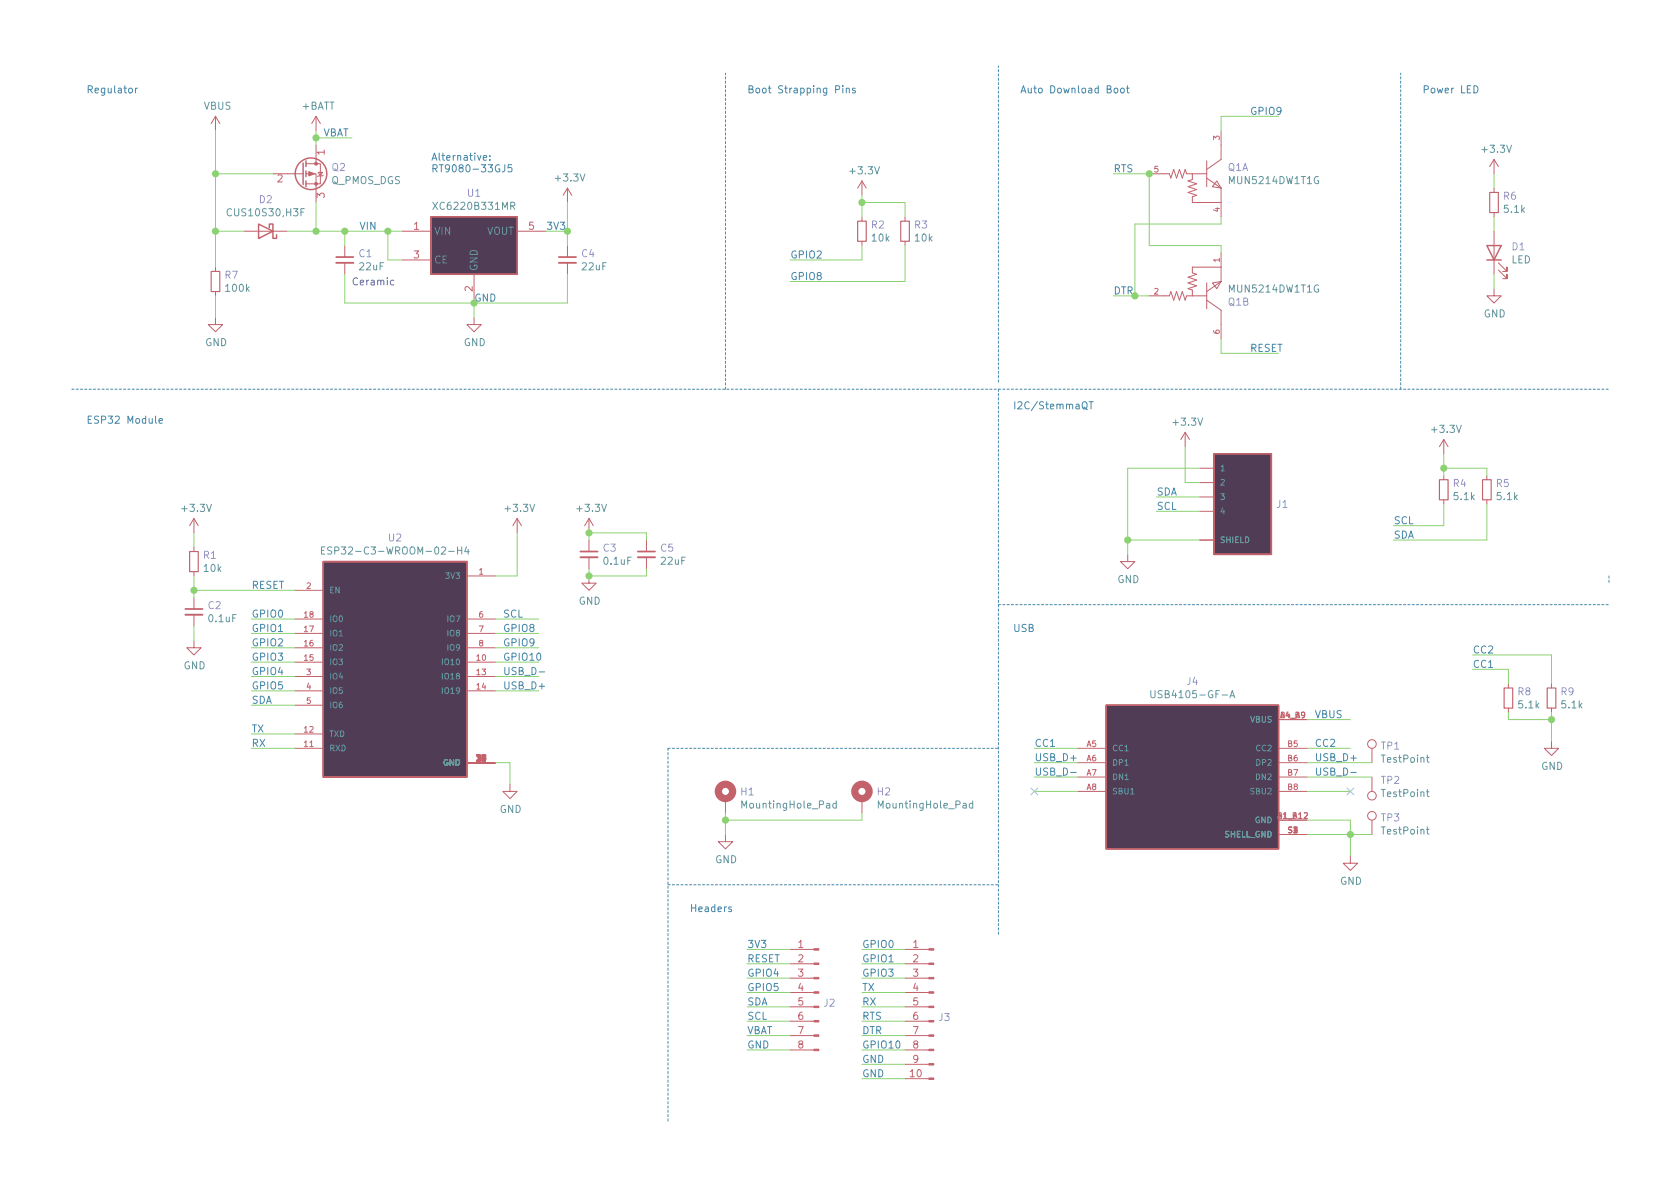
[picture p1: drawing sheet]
EESchema Schematic File Version 4
EELAYER 30 0
EELAYER END
$Descr A4 11693 8268
encoding utf-8
Sheet 1 1
Title ""
Date ""
Rev ""
Comp ""
Comment1 ""
Comment2 ""
Comment3 ""
Comment4 ""
$EndDescr
Text Label 6000 7100 0    50   ~ 0
RTS
Text Label 6000 7200 0    50   ~ 0
DTR
$Comp
L MUN5214DW1T1G:MUN5214DW1T1G Q1
U 1 1
P 8000 1200
F 0 "Q1" H 8544 1246 50  0000 L CNN
F 1 "MUN5214DW1T1G" H 8544 1155 50  0000 L CNN
F 2 "MUN5214DW1T1G:On_Semiconductor-MUN5214DW1T1G-Manufacturer_Recommended" H 8000 1800 50  0001 L CNN
F 3 "http://www.onsemi.cn/pub_link/Collateral/DTC114YD-D.PDF" H 8000 1900 50  0001 L CNN
F 4 "Manufacturer URL" H 8000 2000 50  0001 L CNN "Component Link 1 Description"
F 5 "http://www.onsemi.com/" H 8000 2100 50  0001 L CNN "Component Link 1 URL"
F 6 "Package Specification" H 8000 2200 50  0001 L CNN "Component Link 3 Description"
F 7 "http://www.onsemi.cn/pub_link/Collateral/419B-02.PDF" H 8000 2300 50  0001 L CNN "Component Link 3 URL"
F 8 "Rev. 0" H 8000 2400 50  0001 L CNN "Datasheet Version"
F 9 "0.1" H 8000 2500 50  0001 L CNN "IC Continuous A"
F 10 "Surface Mount" H 8000 2600 50  0001 L CNN "Mounting Technology"
F 11 "6-Pin Small Outline Transistor, Body 2 x 1.25 mm, Pitch 0.65 mm" H 8000 2700 50  0001 L CNN "Package Description"
F 12 "Rev. Y, 12/2012" H 8000 2800 50  0001 L CNN "Package Version"
F 13 "Tape and Reel" H 8000 2900 50  0001 L CNN "Packing"
F 14 "Dual NPN" H 8000 3000 50  0001 L CNN "Polarity"
F 15 "0.21" H 8000 3100 50  0001 L CNN "R1R2 Typ"
F 16 "50" H 8000 3200 50  0001 L CNN "VBRCEO Min V"
F 17 "Trans" H 8000 3300 50  0001 L CNN "category"
F 18 "19354431" H 8000 3400 50  0001 L CNN "ciiva ids"
F 19 "6b92e7b6701c666f" H 8000 3500 50  0001 L CNN "library id"
F 20 "On Semiconductor" H 8000 3600 50  0001 L CNN "manufacturer"
F 21 "SOT-363-6-419B-02" H 8000 3700 50  0001 L CNN "package"
F 22 "1406902812" H 8000 3800 50  0001 L CNN "release date"
F 23 "Yes" H 8000 3900 50  0001 L CNN "rohs"
F 24 "F68D58DD-61F5-44AD-A35A-27006F04D08C" H 8000 4000 50  0001 L CNN "vault revision"
F 25 "80" H 8000 4100 50  0001 L CNN "hFE Min"
F 26 "yes" H 8000 4200 50  0001 L CNN "imported"
	1    8000 1200
	1    0    0    -1  
$EndComp
Wire Wire Line
	8000 1200 8000 1700
Wire Wire Line
	8000 1700 8500 1700
Wire Wire Line
	8500 1700 8500 1750
Wire Wire Line
	8000 1200 7750 1200
Connection ~ 8000 1200
Wire Wire Line
	8000 2050 7900 2050
Wire Wire Line
	7900 2050 7900 1550
Wire Wire Line
	7900 1550 8500 1550
Wire Wire Line
	8500 1550 8500 1500
Connection ~ 7900 2050
Wire Wire Line
	7900 2050 7750 2050
Wire Wire Line
	8500 800  8900 800 
Wire Wire Line
	8500 800  8500 900 
Wire Wire Line
	8500 2350 8500 2450
Wire Wire Line
	8500 2450 8900 2450
Text Label 8700 2450 0    50   ~ 0
RESET
Text Label 8700 800  0    50   ~ 0
GPIO9
Text Label 7750 1200 0    50   ~ 0
RTS
Text Label 7750 2050 0    50   ~ 0
DTR
$Comp
L Device:C_Small C4
U 1 1
P 3950 1800
F 0 "C4" H 4042 1846 50  0000 L CNN
F 1 "22uF" H 4042 1755 50  0000 L CNN
F 2 "Capacitor_SMD:C_0805_2012Metric_Pad1.18x1.45mm_HandSolder" H 3950 1800 50  0001 C CNN
F 3 "~" H 3950 1800 50  0001 C CNN
	1    3950 1800
	1    0    0    -1  
$EndComp
Wire Wire Line
	2400 1700 2400 1600
Wire Wire Line
	3800 1600 3950 1600
Wire Wire Line
	3950 1600 3950 1700
Wire Wire Line
	2800 1800 2700 1800
Wire Wire Line
	2700 1800 2700 1600
Connection ~ 2700 1600
Wire Wire Line
	2700 1600 2800 1600
$Comp
L power:GND #PWR0103
U 1 1
P 3300 2200
F 0 "#PWR0103" H 3300 1950 50  0001 C CNN
F 1 "GND" H 3305 2027 50  0000 C CNN
F 2 "" H 3300 2200 50  0001 C CNN
F 3 "" H 3300 2200 50  0001 C CNN
	1    3300 2200
	1    0    0    -1  
$EndComp
Wire Wire Line
	3300 2100 3950 2100
Wire Wire Line
	3950 2100 3950 1900
Wire Wire Line
	3300 2100 3300 2200
Connection ~ 3300 2100
Wire Wire Line
	3300 2100 2400 2100
Wire Wire Line
	2400 2100 2400 1900
Wire Wire Line
	2200 1600 2400 1600
Connection ~ 2400 1600
$Comp
L power:+3.3V #PWR0105
U 1 1
P 3950 1400
F 0 "#PWR0105" H 3950 1250 50  0001 C CNN
F 1 "+3.3V" H 3965 1573 50  0000 C CNN
F 2 "" H 3950 1400 50  0001 C CNN
F 3 "" H 3950 1400 50  0001 C CNN
	1    3950 1400
	1    0    0    -1  
$EndComp
Wire Wire Line
	3950 1600 3950 1400
Connection ~ 3950 1600
Text Label 6000 7000 0    50   ~ 0
RX
Text Label 6000 6900 0    50   ~ 0
TX
Text Label 1750 4500 0    50   ~ 0
GPIO2
Wire Wire Line
	1750 4500 2050 4500
Wire Wire Line
	3450 4400 3750 4400
$Comp
L ESP32-C3-WROOM-02-H4:ESP32-C3-WROOM-02-H4 U2
U 1 1
P 2750 4700
F 0 "U2" H 2750 5667 50  0000 C CNN
F 1 "ESP32-C3-WROOM-02-H4" H 2750 5576 50  0000 C CNN
F 2 "MODULE_ESP32-C3-WROOM-02-H4" H 2750 4700 50  0001 L BNN
F 3 "" H 2750 4700 50  0001 L BNN
F 4 "Espressif" H 2750 4700 50  0001 L BNN "MANUFACTURER"
F 5 "Manufacturer Recommendations" H 2750 4700 50  0001 L BNN "STANDARD"
F 6 "3.35 mm" H 2750 4700 50  0001 L BNN "MAXIMUM_PACKAGE_HEIGHT"
F 7 "V1.0" H 2750 4700 50  0001 L BNN "PARTREV"
	1    2750 4700
	1    0    0    -1  
$EndComp
Text Label 3500 4400 0    50   ~ 0
GPIO8
Text Label 5500 1800 0    50   ~ 0
GPIO2
Text Label 5500 1950 0    50   ~ 0
GPIO8
$Comp
L Device:R_Small R2
U 1 1
P 6000 1600
F 0 "R2" H 6059 1646 50  0000 L CNN
F 1 "10k" H 6059 1555 50  0000 L CNN
F 2 "Resistor_SMD:R_0603_1608Metric_Pad0.98x0.95mm_HandSolder" H 6000 1600 50  0001 C CNN
F 3 "~" H 6000 1600 50  0001 C CNN
	1    6000 1600
	1    0    0    -1  
$EndComp
$Comp
L Device:R_Small R3
U 1 1
P 6300 1600
F 0 "R3" H 6359 1646 50  0000 L CNN
F 1 "10k" H 6359 1555 50  0000 L CNN
F 2 "Resistor_SMD:R_0603_1608Metric_Pad0.98x0.95mm_HandSolder" H 6300 1600 50  0001 C CNN
F 3 "~" H 6300 1600 50  0001 C CNN
	1    6300 1600
	1    0    0    -1  
$EndComp
$Comp
L power:+3.3V #PWR0101
U 1 1
P 6000 1350
F 0 "#PWR0101" H 6000 1200 50  0001 C CNN
F 1 "+3.3V" H 6015 1523 50  0000 C CNN
F 2 "" H 6000 1350 50  0001 C CNN
F 3 "" H 6000 1350 50  0001 C CNN
	1    6000 1350
	1    0    0    -1  
$EndComp
Wire Wire Line
	6000 1800 6000 1700
Wire Wire Line
	5500 1800 6000 1800
Wire Wire Line
	6000 1500 6000 1400
Wire Wire Line
	6300 1950 6300 1700
Wire Wire Line
	5500 1950 6300 1950
Wire Wire Line
	6300 1500 6300 1400
Wire Wire Line
	6300 1400 6000 1400
Connection ~ 6000 1400
Wire Wire Line
	6000 1400 6000 1350
$Comp
L power:GND #PWR0102
U 1 1
P 3550 5450
F 0 "#PWR0102" H 3550 5200 50  0001 C CNN
F 1 "GND" H 3555 5277 50  0000 C CNN
F 2 "" H 3550 5450 50  0001 C CNN
F 3 "" H 3550 5450 50  0001 C CNN
	1    3550 5450
	1    0    0    -1  
$EndComp
Wire Wire Line
	3450 5300 3550 5300
Wire Wire Line
	3550 5300 3550 5450
Wire Wire Line
	3450 4500 3750 4500
Text Label 3500 4500 0    50   ~ 0
GPIO9
$Comp
L Device:C_Small C2
U 1 1
P 1350 4250
F 0 "C2" H 1442 4296 50  0000 L CNN
F 1 "0.1uF" H 1442 4205 50  0000 L CNN
F 2 "Capacitor_SMD:C_0603_1608Metric_Pad1.08x0.95mm_HandSolder" H 1350 4250 50  0001 C CNN
F 3 "~" H 1350 4250 50  0001 C CNN
	1    1350 4250
	1    0    0    -1  
$EndComp
Wire Wire Line
	2050 4100 1350 4100
Wire Wire Line
	1350 4100 1350 4150
$Comp
L power:GND #PWR0104
U 1 1
P 1350 4450
F 0 "#PWR0104" H 1350 4200 50  0001 C CNN
F 1 "GND" H 1355 4277 50  0000 C CNN
F 2 "" H 1350 4450 50  0001 C CNN
F 3 "" H 1350 4450 50  0001 C CNN
	1    1350 4450
	1    0    0    -1  
$EndComp
Wire Wire Line
	1350 4350 1350 4450
Text Label 1750 4100 0    50   ~ 0
RESET
$Comp
L power:+3.3V #PWR0106
U 1 1
P 1350 3700
F 0 "#PWR0106" H 1350 3550 50  0001 C CNN
F 1 "+3.3V" H 1365 3873 50  0000 C CNN
F 2 "" H 1350 3700 50  0001 C CNN
F 3 "" H 1350 3700 50  0001 C CNN
	1    1350 3700
	1    0    0    -1  
$EndComp
$Comp
L Device:R_Small R1
U 1 1
P 1350 3900
F 0 "R1" H 1409 3946 50  0000 L CNN
F 1 "10k" H 1409 3855 50  0000 L CNN
F 2 "Resistor_SMD:R_0603_1608Metric_Pad0.98x0.95mm_HandSolder" H 1350 3900 50  0001 C CNN
F 3 "~" H 1350 3900 50  0001 C CNN
	1    1350 3900
	1    0    0    -1  
$EndComp
Wire Wire Line
	1350 4000 1350 4100
Connection ~ 1350 4100
Wire Wire Line
	1350 3800 1350 3700
$Comp
L power:+3.3V #PWR0107
U 1 1
P 3600 3700
F 0 "#PWR0107" H 3600 3550 50  0001 C CNN
F 1 "+3.3V" H 3615 3873 50  0000 C CNN
F 2 "" H 3600 3700 50  0001 C CNN
F 3 "" H 3600 3700 50  0001 C CNN
	1    3600 3700
	1    0    0    -1  
$EndComp
Wire Wire Line
	3450 4000 3600 4000
Wire Wire Line
	3600 4000 3600 3700
Text Label 1750 5200 0    50   ~ 0
RX
Text Label 1750 5100 0    50   ~ 0
TX
Wire Wire Line
	1750 5100 2050 5100
Wire Wire Line
	1750 5200 2050 5200
$Comp
L Device:C_Small C3
U 1 1
P 4100 3850
F 0 "C3" H 4192 3896 50  0000 L CNN
F 1 "0.1uF" H 4192 3805 50  0000 L CNN
F 2 "Capacitor_SMD:C_0603_1608Metric_Pad1.08x0.95mm_HandSolder" H 4100 3850 50  0001 C CNN
F 3 "~" H 4100 3850 50  0001 C CNN
	1    4100 3850
	1    0    0    -1  
$EndComp
$Comp
L power:+3.3V #PWR0109
U 1 1
P 4100 3700
F 0 "#PWR0109" H 4100 3550 50  0001 C CNN
F 1 "+3.3V" H 4115 3873 50  0000 C CNN
F 2 "" H 4100 3700 50  0001 C CNN
F 3 "" H 4100 3700 50  0001 C CNN
	1    4100 3700
	1    0    0    -1  
$EndComp
$Comp
L power:GND #PWR0110
U 1 1
P 4100 4000
F 0 "#PWR0110" H 4100 3750 50  0001 C CNN
F 1 "GND" H 4105 3827 50  0000 C CNN
F 2 "" H 4100 4000 50  0001 C CNN
F 3 "" H 4100 4000 50  0001 C CNN
	1    4100 4000
	1    0    0    -1  
$EndComp
Wire Wire Line
	4100 3950 4100 4000
Wire Wire Line
	4100 3750 4100 3700
$Comp
L Device:R_Small R4
U 1 1
P 10050 3400
F 0 "R4" H 10109 3446 50  0000 L CNN
F 1 "5.1k" H 10109 3355 50  0000 L CNN
F 2 "Resistor_SMD:R_0603_1608Metric_Pad0.98x0.95mm_HandSolder" H 10050 3400 50  0001 C CNN
F 3 "~" H 10050 3400 50  0001 C CNN
	1    10050 3400
	1    0    0    -1  
$EndComp
$Comp
L Device:R_Small R5
U 1 1
P 10350 3400
F 0 "R5" H 10409 3446 50  0000 L CNN
F 1 "5.1k" H 10409 3355 50  0000 L CNN
F 2 "Resistor_SMD:R_0603_1608Metric_Pad0.98x0.95mm_HandSolder" H 10350 3400 50  0001 C CNN
F 3 "~" H 10350 3400 50  0001 C CNN
	1    10350 3400
	1    0    0    -1  
$EndComp
$Comp
L power:+3.3V #PWR0112
U 1 1
P 10050 3150
F 0 "#PWR0112" H 10050 3000 50  0001 C CNN
F 1 "+3.3V" H 10065 3323 50  0000 C CNN
F 2 "" H 10050 3150 50  0001 C CNN
F 3 "" H 10050 3150 50  0001 C CNN
	1    10050 3150
	1    0    0    -1  
$EndComp
Wire Wire Line
	10050 3650 10050 3500
Wire Wire Line
	10050 3300 10050 3250
Wire Wire Line
	10350 3750 10350 3500
Wire Wire Line
	10350 3300 10350 3250
Wire Wire Line
	10350 3250 10050 3250
Connection ~ 10050 3250
Wire Wire Line
	10050 3250 10050 3150
Text Label 1750 4300 0    50   ~ 0
GPIO0
Wire Wire Line
	1750 4300 2050 4300
Text Label 1750 4400 0    50   ~ 0
GPIO1
Wire Wire Line
	1750 4400 2050 4400
Text Label 6000 6600 0    50   ~ 0
GPIO0
Wire Wire Line
	6000 6600 6300 6600
Text Label 6000 6700 0    50   ~ 0
GPIO1
Wire Wire Line
	6000 6700 6300 6700
Text Label 1750 4600 0    50   ~ 0
GPIO3
Wire Wire Line
	1750 4600 2050 4600
Text Label 1750 4700 0    50   ~ 0
GPIO4
Wire Wire Line
	1750 4700 2050 4700
Text Label 1750 4800 0    50   ~ 0
GPIO5
Wire Wire Line
	1750 4800 2050 4800
Wire Wire Line
	1750 4900 2050 4900
Text Label 6000 6800 0    50   ~ 0
GPIO3
Wire Wire Line
	6000 6800 6300 6800
Text Label 5200 6800 0    50   ~ 0
GPIO4
Wire Wire Line
	5200 6800 5500 6800
Text Label 5200 6900 0    50   ~ 0
GPIO5
Wire Wire Line
	5200 6900 5500 6900
Wire Wire Line
	5200 7000 5500 7000
Wire Wire Line
	3450 4300 3750 4300
Wire Wire Line
	3450 4600 3750 4600
Text Label 3500 4600 0    50   ~ 0
GPIO10
Wire Wire Line
	6000 7300 6300 7300
Text Label 6000 7300 0    50   ~ 0
GPIO10
$Comp
L Connector:Conn_01x08_Male J2
U 1 1
P 5700 6900
F 0 "J2" H 5672 6828 50  0000 R CNN
F 1 "Conn_01x08_Male" H 5672 6783 50  0001 R CNN
F 2 "Connector_PinHeader_2.54mm:PinHeader_1x08_P2.54mm_Vertical" H 5700 6900 50  0001 C CNN
F 3 "~" H 5700 6900 50  0001 C CNN
	1    5700 6900
	-1   0    0    -1  
$EndComp
Text Label 3800 1600 0    50   ~ 0
3V3
Text Label 5200 7300 0    50   ~ 0
GND
Text Label 3300 2100 0    50   ~ 0
GND
$Comp
L Connector:Conn_01x10_Male J3
U 1 1
P 6500 7000
F 0 "J3" H 6472 6928 50  0000 R CNN
F 1 "Conn_01x10_Male" H 6472 6883 50  0001 R CNN
F 2 "Connector_PinHeader_2.54mm:PinHeader_1x10_P2.54mm_Vertical" H 6500 7000 50  0001 C CNN
F 3 "~" H 6500 7000 50  0001 C CNN
	1    6500 7000
	-1   0    0    -1  
$EndComp
Wire Wire Line
	5200 7100 5500 7100
Wire Wire Line
	6000 7000 6300 7000
Wire Wire Line
	6000 6900 6300 6900
Wire Wire Line
	6000 7100 6300 7100
Wire Wire Line
	6000 7200 6300 7200
Text Label 5200 6600 0    50   ~ 0
3V3
Wire Wire Line
	5200 6600 5500 6600
$Comp
L power:+3.3V #PWR0113
U 1 1
P 8250 3100
F 0 "#PWR0113" H 8250 2950 50  0001 C CNN
F 1 "+3.3V" H 8265 3273 50  0000 C CNN
F 2 "" H 8250 3100 50  0001 C CNN
F 3 "" H 8250 3100 50  0001 C CNN
	1    8250 3100
	1    0    0    -1  
$EndComp
Wire Wire Line
	8250 3100 8250 3350
Wire Wire Line
	8350 3750 7850 3750
$Comp
L power:GND #PWR0115
U 1 1
P 7850 3850
F 0 "#PWR0115" H 7850 3600 50  0001 C CNN
F 1 "GND" H 7855 3677 50  0000 C CNN
F 2 "" H 7850 3850 50  0001 C CNN
F 3 "" H 7850 3850 50  0001 C CNN
	1    7850 3850
	1    0    0    -1  
$EndComp
Wire Wire Line
	7850 3850 7850 3750
Wire Wire Line
	8250 3350 8350 3350
$Comp
L SM04B-SRSS-TB_LF__SN_:SM04B-SRSS-TB(LF)(SN) J1
U 1 1
P 8650 3450
F 0 "J1" H 8880 3400 50  0000 L CNN
F 1 "SM04B-SRSS-TB(LF)(SN)" H 8880 3355 50  0001 L CNN
F 2 "JST_SM04B-SRSS-TB(LF)(SN)" H 8650 3450 50  0001 L BNN
F 3 "" H 8650 3450 50  0001 L BNN
F 4 "Manufacturer recommendations" H 8650 3450 50  0001 L BNN "STANDARD"
F 5 "JST" H 8650 3450 50  0001 L BNN "MANUFACTURER"
	1    8650 3450
	1    0    0    -1  
$EndComp
$Comp
L MUN5214DW1T1G:MUN5214DW1T1G Q1
U 2 1
P 8000 2050
F 0 "Q1" H 8544 2096 50  0000 L CNN
F 1 "MUN5214DW1T1G" H 8544 2005 50  0000 L CNN
F 2 "MUN5214DW1T1G:On_Semiconductor-MUN5214DW1T1G-Manufacturer_Recommended" H 8000 2650 50  0001 L CNN
F 3 "http://www.onsemi.cn/pub_link/Collateral/DTC114YD-D.PDF" H 8000 2750 50  0001 L CNN
F 4 "Manufacturer URL" H 8000 2850 50  0001 L CNN "Component Link 1 Description"
F 5 "http://www.onsemi.com/" H 8000 2950 50  0001 L CNN "Component Link 1 URL"
F 6 "Package Specification" H 8000 3050 50  0001 L CNN "Component Link 3 Description"
F 7 "http://www.onsemi.cn/pub_link/Collateral/419B-02.PDF" H 8000 3150 50  0001 L CNN "Component Link 3 URL"
F 8 "Rev. 0" H 8000 3250 50  0001 L CNN "Datasheet Version"
F 9 "0.1" H 8000 3350 50  0001 L CNN "IC Continuous A"
F 10 "Surface Mount" H 8000 3450 50  0001 L CNN "Mounting Technology"
F 11 "6-Pin Small Outline Transistor, Body 2 x 1.25 mm, Pitch 0.65 mm" H 8000 3550 50  0001 L CNN "Package Description"
F 12 "Rev. Y, 12/2012" H 8000 3650 50  0001 L CNN "Package Version"
F 13 "Tape and Reel" H 8000 3750 50  0001 L CNN "Packing"
F 14 "Dual NPN" H 8000 3850 50  0001 L CNN "Polarity"
F 15 "0.21" H 8000 3950 50  0001 L CNN "R1R2 Typ"
F 16 "50" H 8000 4050 50  0001 L CNN "VBRCEO Min V"
F 17 "Trans" H 8000 4150 50  0001 L CNN "category"
F 18 "19354431" H 8000 4250 50  0001 L CNN "ciiva ids"
F 19 "6b92e7b6701c666f" H 8000 4350 50  0001 L CNN "library id"
F 20 "On Semiconductor" H 8000 4450 50  0001 L CNN "manufacturer"
F 21 "SOT-363-6-419B-02" H 8000 4550 50  0001 L CNN "package"
F 22 "1406902812" H 8000 4650 50  0001 L CNN "release date"
F 23 "Yes" H 8000 4750 50  0001 L CNN "rohs"
F 24 "F68D58DD-61F5-44AD-A35A-27006F04D08C" H 8000 4850 50  0001 L CNN "vault revision"
F 25 "80" H 8000 4950 50  0001 L CNN "hFE Min"
F 26 "yes" H 8000 5050 50  0001 L CNN "imported"
	2    8000 2050
	1    0    0    1   
$EndComp
Wire Notes Line
	5050 2700 5050 500 
Wire Notes Line
	6950 2650 6950 450 
Wire Notes Line
	9750 2700 9750 500 
Wire Notes Line
	500  2700 11200 2700
Wire Notes Line
	6950 4200 11200 4200
Wire Notes Line
	11200 4000 11200 4050
Wire Notes Line
	6950 2700 6950 6500
Text Notes 600  650  0    50   ~ 0
Regulator
Text Notes 5200 650  0    50   ~ 0
Boot Strapping Pins
Text Notes 7100 650  0    50   ~ 0
Auto Download Boot
Text Notes 4800 6350 0    50   ~ 0
Headers
Text Notes 600  2950 0    50   ~ 0
ESP32 Module
Text Notes 7050 2850 0    50   ~ 0
I2C/StemmaQT
Text Label 5200 6700 0    50   ~ 0
RESET
Wire Wire Line
	5200 6700 5500 6700
$Comp
L power:+3.3V #PWR0116
U 1 1
P 10400 1200
F 0 "#PWR0116" H 10400 1050 50  0001 C CNN
F 1 "+3.3V" H 10415 1373 50  0000 C CNN
F 2 "" H 10400 1200 50  0001 C CNN
F 3 "" H 10400 1200 50  0001 C CNN
	1    10400 1200
	1    0    0    -1  
$EndComp
$Comp
L Device:R_Small R6
U 1 1
P 10400 1400
F 0 "R6" H 10459 1446 50  0000 L CNN
F 1 "5.1k" H 10459 1355 50  0000 L CNN
F 2 "Resistor_SMD:R_0603_1608Metric_Pad0.98x0.95mm_HandSolder" H 10400 1400 50  0001 C CNN
F 3 "~" H 10400 1400 50  0001 C CNN
	1    10400 1400
	1    0    0    -1  
$EndComp
$Comp
L power:GND #PWR0117
U 1 1
P 10400 2000
F 0 "#PWR0117" H 10400 1750 50  0001 C CNN
F 1 "GND" H 10405 1827 50  0000 C CNN
F 2 "" H 10400 2000 50  0001 C CNN
F 3 "" H 10400 2000 50  0001 C CNN
	1    10400 2000
	1    0    0    -1  
$EndComp
$Comp
L Device:LED D1
U 1 1
P 10400 1750
F 0 "D1" V 10439 1632 50  0000 R CNN
F 1 "LED" V 10348 1632 50  0000 R CNN
F 2 "LED_SMD:LED_0603_1608Metric" H 10400 1750 50  0001 C CNN
F 3 "~" H 10400 1750 50  0001 C CNN
	1    10400 1750
	0    -1   -1   0   
$EndComp
Wire Wire Line
	10400 1200 10400 1300
Wire Wire Line
	10400 1500 10400 1600
Wire Wire Line
	10400 1900 10400 2000
Text Notes 9900 650  0    50   ~ 0
Power LED
Text Label 9700 3750 0    50   ~ 0
SDA
Text Label 9700 3650 0    50   ~ 0
SCL
Text Label 8050 3450 0    50   ~ 0
SDA
Text Label 8050 3550 0    50   ~ 0
SCL
Wire Wire Line
	7850 3250 7850 3750
Wire Wire Line
	7850 3250 8350 3250
Connection ~ 7850 3750
Text Label 3500 4800 0    50   ~ 0
USB_D+
Wire Wire Line
	3750 4700 3450 4700
Wire Wire Line
	3750 4800 3450 4800
Wire Wire Line
	8050 3450 8350 3450
Wire Wire Line
	8050 3550 8350 3550
Text Label 3500 4700 0    50   ~ 0
USB_D-
$Comp
L Device:C_Small C5
U 1 1
P 4500 3850
F 0 "C5" H 4592 3896 50  0000 L CNN
F 1 "22uF" H 4592 3805 50  0000 L CNN
F 2 "Capacitor_SMD:C_0805_2012Metric_Pad1.18x1.45mm_HandSolder" H 4500 3850 50  0001 C CNN
F 3 "~" H 4500 3850 50  0001 C CNN
	1    4500 3850
	1    0    0    -1  
$EndComp
Wire Wire Line
	4500 3750 4500 3700
Wire Wire Line
	4500 3700 4100 3700
Connection ~ 4100 3700
Wire Wire Line
	4500 3950 4500 4000
Wire Wire Line
	4500 4000 4100 4000
Connection ~ 4100 4000
Wire Wire Line
	2400 1600 2700 1600
$Comp
L Regulator_Linear:XC6220B331MR U1
U 1 1
P 3300 1700
F 0 "U1" H 3300 2067 50  0000 C CNN
F 1 "XC6220B331MR" H 3300 1976 50  0000 C CNN
F 2 "Package_TO_SOT_SMD:SOT-23-5" H 3300 1700 50  0001 C CNN
F 3 "https://www.torexsemi.com/file/xc6220/XC6220.pdf" H 4050 700 50  0001 C CNN
	1    3300 1700
	1    0    0    -1  
$EndComp
$Comp
L Device:C_Small C1
U 1 1
P 2400 1800
F 0 "C1" H 2492 1846 50  0000 L CNN
F 1 "22uF" H 2492 1755 50  0000 L CNN
F 2 "Capacitor_SMD:C_0805_2012Metric_Pad1.18x1.45mm_HandSolder" H 2400 1800 50  0001 C CNN
F 3 "~" H 2400 1800 50  0001 C CNN
F 4 "Ceramic" H 2600 1650 50  0000 C CNN "Type"
	1    2400 1800
	1    0    0    -1  
$EndComp
Text Notes 7050 4400 0    50   ~ 0
USB
Text Label 3500 4300 0    50   ~ 0
SCL
Text Label 5200 7100 0    50   ~ 0
SCL
Text Label 1750 4900 0    50   ~ 0
SDA
Text Label 5200 7000 0    50   ~ 0
SDA
Wire Wire Line
	9700 3650 10050 3650
Wire Wire Line
	9700 3750 10350 3750
$Comp
L USB4105-GF-A:USB4105-GF-A J4
U 1 1
P 8300 5400
F 0 "J4" H 8300 6067 50  0000 C CNN
F 1 "USB4105-GF-A" H 8300 5976 50  0000 C CNN
F 2 "GCT_USB4105-GF-A" H 8300 5400 50  0001 L BNN
F 3 "" H 8300 5400 50  0001 L BNN
F 4 "3.31 mm" H 8300 5400 50  0001 L BNN "MAXIMUM_PACKAGE_HEIGHT"
F 5 "Manufacturer Recommendations" H 8300 5400 50  0001 L BNN "STANDARD"
F 6 "A3" H 8300 5400 50  0001 L BNN "PARTREV"
F 7 "GCT" H 8300 5400 50  0001 L BNN "MANUFACTURER"
	1    8300 5400
	1    0    0    -1  
$EndComp
$Comp
L power:GND #PWR05
U 1 1
P 9400 5950
F 0 "#PWR05" H 9400 5700 50  0001 C CNN
F 1 "GND" H 9405 5777 50  0000 C CNN
F 2 "" H 9400 5950 50  0001 C CNN
F 3 "" H 9400 5950 50  0001 C CNN
	1    9400 5950
	1    0    0    -1  
$EndComp
Wire Wire Line
	9100 5800 9400 5800
Wire Wire Line
	9400 5800 9400 5950
Wire Wire Line
	9100 5700 9400 5700
Wire Wire Line
	9400 5700 9400 5800
Connection ~ 9400 5800
Text Label 9150 5000 0    50   ~ 0
VBUS
$Comp
L Device:R_Small R8
U 1 1
P 10500 4850
F 0 "R8" H 10559 4896 50  0000 L CNN
F 1 "5.1k" H 10559 4805 50  0000 L CNN
F 2 "Resistor_SMD:R_0603_1608Metric_Pad0.98x0.95mm_HandSolder" H 10500 4850 50  0001 C CNN
F 3 "~" H 10500 4850 50  0001 C CNN
	1    10500 4850
	1    0    0    -1  
$EndComp
$Comp
L Device:R_Small R9
U 1 1
P 10800 4850
F 0 "R9" H 10859 4896 50  0000 L CNN
F 1 "5.1k" H 10859 4805 50  0000 L CNN
F 2 "Resistor_SMD:R_0603_1608Metric_Pad0.98x0.95mm_HandSolder" H 10800 4850 50  0001 C CNN
F 3 "~" H 10800 4850 50  0001 C CNN
	1    10800 4850
	1    0    0    -1  
$EndComp
Text Label 7200 5200 0    50   ~ 0
CC1
Text Label 9150 5200 0    50   ~ 0
CC2
$Comp
L power:GND #PWR06
U 1 1
P 10800 5150
F 0 "#PWR06" H 10800 4900 50  0001 C CNN
F 1 "GND" H 10805 4977 50  0000 C CNN
F 2 "" H 10800 5150 50  0001 C CNN
F 3 "" H 10800 5150 50  0001 C CNN
	1    10800 5150
	1    0    0    -1  
$EndComp
Text Label 10250 4650 0    50   ~ 0
CC1
Wire Wire Line
	10250 4650 10500 4650
Text Label 10250 4550 0    50   ~ 0
CC2
Wire Wire Line
	10500 4650 10500 4750
Wire Wire Line
	10800 4550 10800 4750
Wire Wire Line
	10250 4550 10800 4550
Wire Wire Line
	10500 4950 10500 5000
Wire Wire Line
	10800 5000 10800 5150
Wire Wire Line
	10800 4950 10800 5000
Connection ~ 10800 5000
Wire Wire Line
	10500 5000 10800 5000
NoConn ~ 9400 5500
NoConn ~ 7200 5500
$Comp
L Device:R_Small R7
U 1 1
P 1500 1950
F 0 "R7" H 1559 1996 50  0000 L CNN
F 1 "100k" H 1559 1905 50  0000 L CNN
F 2 "Resistor_SMD:R_0603_1608Metric_Pad0.98x0.95mm_HandSolder" H 1500 1950 50  0001 C CNN
F 3 "~" H 1500 1950 50  0001 C CNN
	1    1500 1950
	1    0    0    -1  
$EndComp
$Comp
L Device:Q_PMOS_DGS Q2
U 1 1
P 2100 1200
F 0 "Q2" H 2305 1246 50  0000 L CNN
F 1 "Q_PMOS_DGS" H 2305 1155 50  0000 L CNN
F 2 "SSM6J214FE-TE85L-F:SOT50P160X60-6N" H 2300 1300 50  0001 C CNN
F 3 "~" H 2100 1200 50  0001 C CNN
	1    2100 1200
	1    0    0    -1  
$EndComp
$Comp
L power:+BATT #PWR03
U 1 1
P 2200 900
F 0 "#PWR03" H 2200 750 50  0001 C CNN
F 1 "+BATT" H 2215 1073 50  0000 C CNN
F 2 "" H 2200 900 50  0001 C CNN
F 3 "" H 2200 900 50  0001 C CNN
	1    2200 900 
	1    0    0    -1  
$EndComp
Wire Wire Line
	5200 7200 5500 7200
Text Label 5200 7200 0    50   ~ 0
VBAT
$Comp
L power:VBUS #PWR01
U 1 1
P 1500 900
F 0 "#PWR01" H 1500 750 50  0001 C CNN
F 1 "VBUS" H 1515 1073 50  0000 C CNN
F 2 "" H 1500 900 50  0001 C CNN
F 3 "" H 1500 900 50  0001 C CNN
	1    1500 900 
	1    0    0    -1  
$EndComp
$Comp
L power:GND #PWR02
U 1 1
P 1500 2200
F 0 "#PWR02" H 1500 1950 50  0001 C CNN
F 1 "GND" H 1505 2027 50  0000 C CNN
F 2 "" H 1500 2200 50  0001 C CNN
F 3 "" H 1500 2200 50  0001 C CNN
	1    1500 2200
	1    0    0    -1  
$EndComp
Wire Wire Line
	1500 900  1500 1200
Wire Wire Line
	1500 2050 1500 2200
Wire Wire Line
	1900 1200 1500 1200
Connection ~ 1500 1200
Wire Wire Line
	1500 1200 1500 1600
Wire Wire Line
	1700 1600 1500 1600
Connection ~ 1500 1600
Wire Wire Line
	1500 1600 1500 1850
Wire Wire Line
	2000 1600 2200 1600
Wire Wire Line
	2200 1600 2200 1400
Wire Wire Line
	2200 900  2200 950 
Connection ~ 2200 1600
Wire Notes Line
	4650 6150 6950 6150
Text Label 2250 950  0    50   ~ 0
VBAT
Wire Wire Line
	2450 950  2200 950 
Connection ~ 2200 950 
Wire Wire Line
	2200 950  2200 1000
Text Notes 3000 1200 0    50   ~ 0
Alternative:\n‎RT9080-33GJ5‎
$Comp
L Device:D_Schottky D2
U 1 1
P 1850 1600
F 0 "D2" H 1850 1383 50  0000 C CNN
F 1 "CUS10S30,H3F‎" H 1850 1474 50  0000 C CNN
F 2 "Diode_SMD:D_SOD-323" H 1850 1600 50  0001 C CNN
F 3 "~" H 1850 1600 50  0001 C CNN
	1    1850 1600
	-1   0    0    1   
$EndComp
Text Label 7200 5400 0    50   ~ 0
USB_D-
Text Label 9150 5400 0    50   ~ 0
USB_D-
Wire Wire Line
	7200 5400 7500 5400
Wire Wire Line
	9400 5000 9100 5000
Wire Wire Line
	9400 5200 9100 5200
Wire Wire Line
	9100 5500 9400 5500
Wire Wire Line
	7200 5500 7500 5500
Wire Wire Line
	7200 5300 7500 5300
Wire Wire Line
	7200 5200 7500 5200
Text Label 7200 5300 0    50   ~ 0
USB_D+
Text Label 9150 5300 0    50   ~ 0
USB_D+
$Comp
L Connector:TestPoint TP1
U 1 1
P 9550 5300
F 0 "TP1" H 9608 5418 50  0000 L CNN
F 1 "TestPoint" H 9608 5327 50  0000 L CNN
F 2 "TestPoint:TestPoint_Pad_D1.0mm" H 9750 5300 50  0001 C CNN
F 3 "~" H 9750 5300 50  0001 C CNN
	1    9550 5300
	1    0    0    -1  
$EndComp
$Comp
L Connector:TestPoint TP2
U 1 1
P 9550 5400
F 0 "TP2" H 9492 5426 50  0000 R CNN
F 1 "TestPoint" H 9492 5517 50  0000 R CNN
F 2 "TestPoint:TestPoint_Pad_D1.0mm" H 9750 5400 50  0001 C CNN
F 3 "~" H 9750 5400 50  0001 C CNN
	1    9550 5400
	-1   0    0    1   
$EndComp
Wire Wire Line
	9100 5300 9550 5300
Wire Wire Line
	9100 5400 9550 5400
$Comp
L Connector:TestPoint TP3
U 1 1
P 9550 5800
F 0 "TP3" H 9608 5918 50  0000 L CNN
F 1 "TestPoint" H 9608 5827 50  0000 L CNN
F 2 "TestPoint:TestPoint_Pad_D1.0mm" H 9750 5800 50  0001 C CNN
F 3 "~" H 9750 5800 50  0001 C CNN
	1    9550 5800
	1    0    0    -1  
$EndComp
Wire Wire Line
	9550 5800 9400 5800
Wire Wire Line
	5050 5700 5050 5800
Connection ~ 5050 5700
Wire Wire Line
	6000 5700 6000 5650
Wire Wire Line
	5050 5700 6000 5700
Wire Wire Line
	5050 5650 5050 5700
$Comp
L power:GND #PWR04
U 1 1
P 5050 5800
F 0 "#PWR04" H 5050 5550 50  0001 C CNN
F 1 "GND" H 5055 5627 50  0000 C CNN
F 2 "" H 5050 5800 50  0001 C CNN
F 3 "" H 5050 5800 50  0001 C CNN
	1    5050 5800
	1    0    0    -1  
$EndComp
$Comp
L Mechanical:MountingHole_Pad H2
U 1 1
P 6000 5550
F 0 "H2" H 6100 5599 50  0000 L CNN
F 1 "MountingHole_Pad" H 6100 5508 50  0000 L CNN
F 2 "MountingHole:MountingHole_2.2mm_M2_ISO7380_Pad" H 6000 5550 50  0001 C CNN
F 3 "~" H 6000 5550 50  0001 C CNN
	1    6000 5550
	1    0    0    -1  
$EndComp
$Comp
L Mechanical:MountingHole_Pad H1
U 1 1
P 5050 5550
F 0 "H1" H 5150 5599 50  0000 L CNN
F 1 "MountingHole_Pad" H 5150 5508 50  0000 L CNN
F 2 "MountingHole:MountingHole_2.2mm_M2_ISO7380_Pad" H 5050 5550 50  0001 C CNN
F 3 "~" H 5050 5550 50  0001 C CNN
	1    5050 5550
	1    0    0    -1  
$EndComp
Wire Notes Line
	4650 5200 6950 5200
Wire Notes Line
	4650 5200 4650 7800
Wire Wire Line
	5200 7300 5500 7300
Text Label 6000 7400 0    50   ~ 0
GND
Wire Wire Line
	6000 7400 6300 7400
Text Label 6000 7500 0    50   ~ 0
GND
Wire Wire Line
	6000 7500 6300 7500
Text Label 2500 1600 0    50   ~ 0
VIN
$EndSCHEMATC
